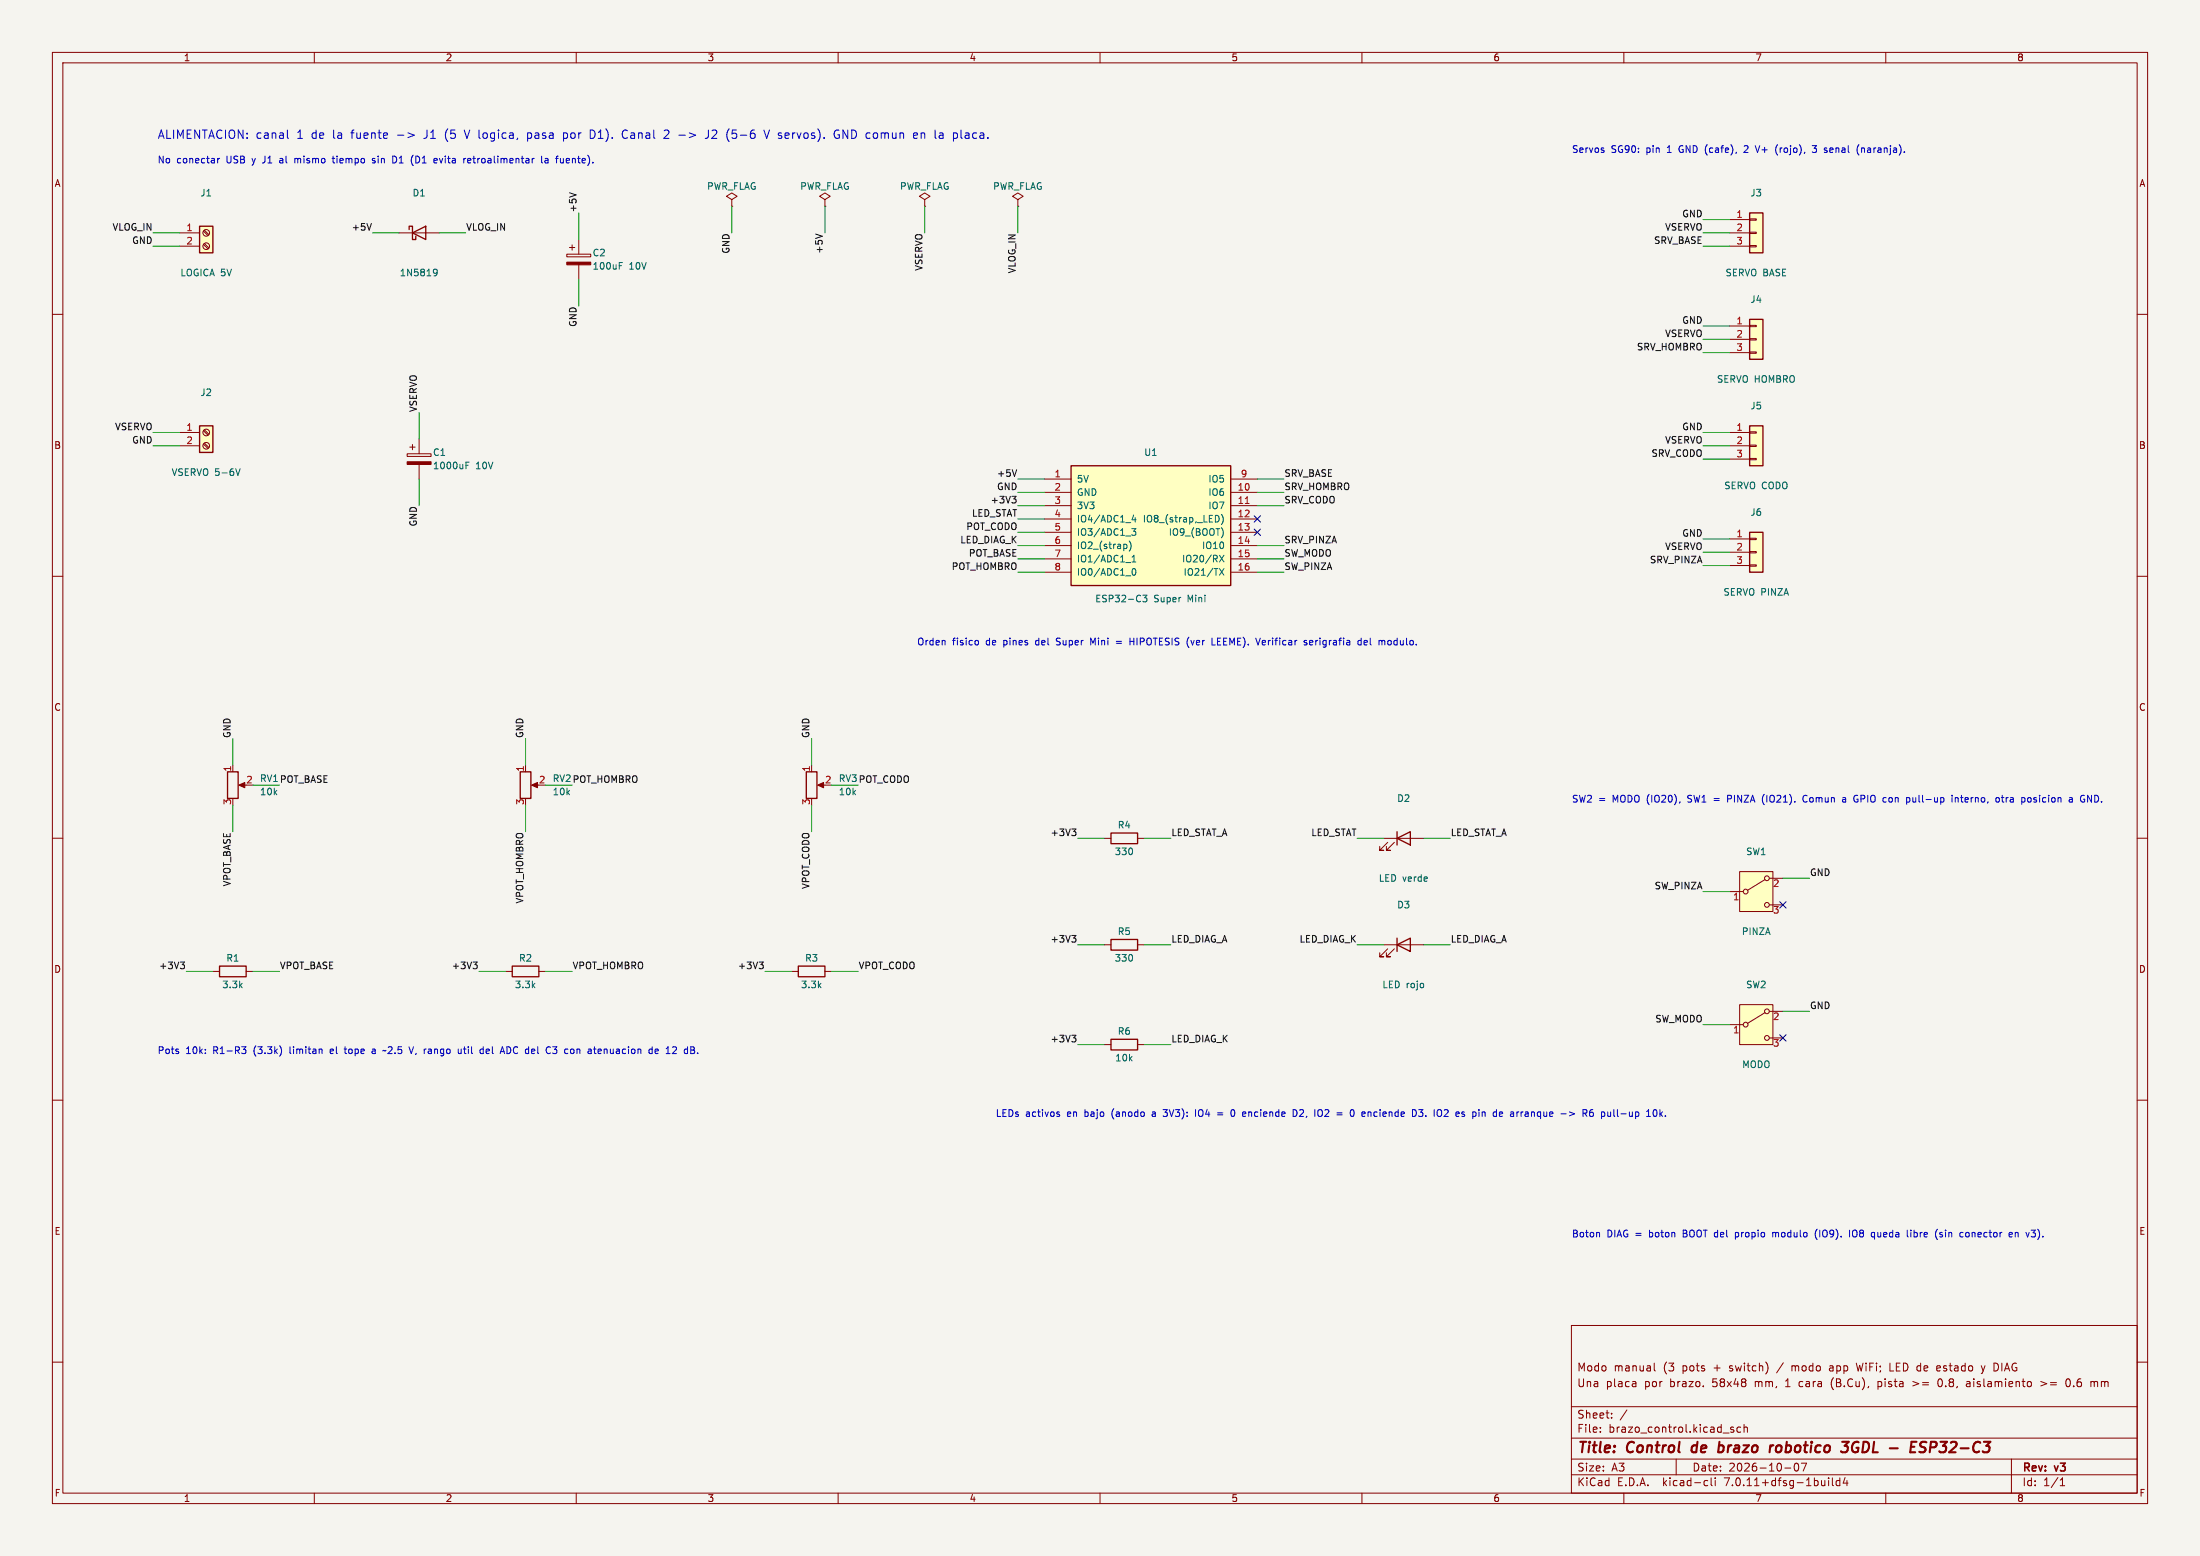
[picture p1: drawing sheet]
(kicad_sch (version 20230121) (generator eeschema)

 (paper "A3")

 (title_block
  (title "Control de brazo robotico 3GDL - ESP32-C3")
  (date "2026-10-07")
  (rev "v3")
  (comment 1 "Una placa por brazo. 58x48 mm, 1 cara (B.Cu), pista >= 0.8, aislamiento >= 0.6 mm")
  (comment 2 "Modo manual (3 pots + switch) / modo app WiFi; LED de estado y DIAG"))

 (lib_symbols
  (symbol "Device:R" (pin_numbers hide) (pin_names (offset 0)) (in_bom yes) (on_board yes)
   (property "Reference" "R" (at 2.032 0 90) (effects (font (size 1.27 1.27))))
   (property "Value" "R" (at 0 0 90) (effects (font (size 1.27 1.27))))
   (property "Footprint" "" (at -1.778 0 90) (effects (font (size 1.27 1.27)) hide))
   (property "Datasheet" "~" (at 0 0 0) (effects (font (size 1.27 1.27)) hide))
   (symbol "R_0_1"
    (rectangle (start -1.016 -2.54) (end 1.016 2.54) (stroke (width 0.254) (type default)) (fill (type none))))
   (symbol "R_1_1"
    (pin passive line (at 0 3.81 270) (length 1.27) (name "~" (effects (font (size 1.27 1.27)))) (number "1" (effects (font (size 1.27 1.27)))))
    (pin passive line (at 0 -3.81 90) (length 1.27) (name "~" (effects (font (size 1.27 1.27)))) (number "2" (effects (font (size 1.27 1.27)))))))
  (symbol "Device:LED" (pin_numbers hide) (pin_names (offset 1.016) hide) (in_bom yes) (on_board yes)
   (property "Reference" "D" (at 0 2.54 0) (effects (font (size 1.27 1.27))))
   (property "Value" "LED" (at 0 -2.54 0) (effects (font (size 1.27 1.27))))
   (property "Footprint" "" (at 0 0 0) (effects (font (size 1.27 1.27)) hide))
   (property "Datasheet" "~" (at 0 0 0) (effects (font (size 1.27 1.27)) hide))
   (symbol "LED_0_1"
    (polyline (pts (xy -1.27 -1.27) (xy -1.27 1.27)) (stroke (width 0.254) (type default)) (fill (type none)))
    (polyline (pts (xy -1.27 0) (xy 1.27 0)) (stroke (width 0) (type default)) (fill (type none)))
    (polyline (pts (xy 1.27 -1.27) (xy 1.27 1.27) (xy -1.27 0) (xy 1.27 -1.27)) (stroke (width 0.254) (type default)) (fill (type none)))
    (polyline (pts (xy -3.048 -0.762) (xy -4.572 -2.286) (xy -3.81 -2.286) (xy -4.572 -2.286) (xy -4.572 -1.524)) (stroke (width 0) (type default)) (fill (type none)))
    (polyline (pts (xy -1.778 -0.762) (xy -3.302 -2.286) (xy -2.54 -2.286) (xy -3.302 -2.286) (xy -3.302 -1.524)) (stroke (width 0) (type default)) (fill (type none))))
   (symbol "LED_1_1"
    (pin passive line (at -3.81 0 0) (length 2.54) (name "K" (effects (font (size 1.27 1.27)))) (number "1" (effects (font (size 1.27 1.27)))))
    (pin passive line (at 3.81 0 180) (length 2.54) (name "A" (effects (font (size 1.27 1.27)))) (number "2" (effects (font (size 1.27 1.27)))))))
  (symbol "Device:D_Schottky" (pin_numbers hide) (pin_names (offset 1.016) hide) (in_bom yes) (on_board yes)
   (property "Reference" "D" (at 0 2.54 0) (effects (font (size 1.27 1.27))))
   (property "Value" "D_Schottky" (at 0 -2.54 0) (effects (font (size 1.27 1.27))))
   (property "Footprint" "" (at 0 0 0) (effects (font (size 1.27 1.27)) hide))
   (property "Datasheet" "~" (at 0 0 0) (effects (font (size 1.27 1.27)) hide))
   (symbol "D_Schottky_0_1"
    (polyline (pts (xy 1.27 0) (xy -1.27 0)) (stroke (width 0) (type default)) (fill (type none)))
    (polyline (pts (xy 1.27 1.27) (xy 1.27 -1.27) (xy -1.27 0) (xy 1.27 1.27)) (stroke (width 0.254) (type default)) (fill (type none)))
    (polyline (pts (xy -1.905 0.635) (xy -1.905 1.27) (xy -1.27 1.27) (xy -1.27 -1.27) (xy -0.635 -1.27) (xy -0.635 -0.635)) (stroke (width 0.254) (type default)) (fill (type none))))
   (symbol "D_Schottky_1_1"
    (pin passive line (at -3.81 0 0) (length 2.54) (name "K" (effects (font (size 1.27 1.27)))) (number "1" (effects (font (size 1.27 1.27)))))
    (pin passive line (at 3.81 0 180) (length 2.54) (name "A" (effects (font (size 1.27 1.27)))) (number "2" (effects (font (size 1.27 1.27)))))))
  (symbol "Device:C_Polarized" (pin_numbers hide) (pin_names (offset 0.254)) (in_bom yes) (on_board yes)
   (property "Reference" "C" (at 0.635 2.54 0) (effects (font (size 1.27 1.27)) (justify left)))
   (property "Value" "C_Polarized" (at 0.635 -2.54 0) (effects (font (size 1.27 1.27)) (justify left)))
   (property "Footprint" "" (at 0.9652 -3.81 0) (effects (font (size 1.27 1.27)) hide))
   (property "Datasheet" "~" (at 0 0 0) (effects (font (size 1.27 1.27)) hide))
   (symbol "C_Polarized_0_1"
    (rectangle (start -2.286 0.508) (end 2.286 1.016) (stroke (width 0) (type default)) (fill (type none)))
    (polyline (pts (xy -1.778 2.286) (xy -0.762 2.286)) (stroke (width 0) (type default)) (fill (type none)))
    (polyline (pts (xy -1.27 2.794) (xy -1.27 1.778)) (stroke (width 0) (type default)) (fill (type none)))
    (rectangle (start 2.286 -0.508) (end -2.286 -1.016) (stroke (width 0) (type default)) (fill (type outline))))
   (symbol "C_Polarized_1_1"
    (pin passive line (at 0 3.81 270) (length 2.794) (name "~" (effects (font (size 1.27 1.27)))) (number "1" (effects (font (size 1.27 1.27)))))
    (pin passive line (at 0 -3.81 90) (length 2.794) (name "~" (effects (font (size 1.27 1.27)))) (number "2" (effects (font (size 1.27 1.27)))))))
  (symbol "Device:R_Potentiometer" (pin_names (offset 1.016) hide) (in_bom yes) (on_board yes)
   (property "Reference" "RV" (at -4.445 0 90) (effects (font (size 1.27 1.27))))
   (property "Value" "R_Potentiometer" (at -2.54 0 90) (effects (font (size 1.27 1.27))))
   (property "Footprint" "" (at 0 0 0) (effects (font (size 1.27 1.27)) hide))
   (property "Datasheet" "~" (at 0 0 0) (effects (font (size 1.27 1.27)) hide))
   (symbol "R_Potentiometer_0_1"
    (polyline (pts (xy 2.54 0) (xy 1.524 0)) (stroke (width 0) (type default)) (fill (type none)))
    (polyline (pts (xy 1.143 0) (xy 2.286 0.508) (xy 2.286 -0.508) (xy 1.143 0)) (stroke (width 0) (type default)) (fill (type outline)))
    (rectangle (start 1.016 2.54) (end -1.016 -2.54) (stroke (width 0.254) (type default)) (fill (type none))))
   (symbol "R_Potentiometer_1_1"
    (pin passive line (at 0 3.81 270) (length 1.27) (name "1" (effects (font (size 1.27 1.27)))) (number "1" (effects (font (size 1.27 1.27)))))
    (pin passive line (at 3.81 0 180) (length 1.27) (name "2" (effects (font (size 1.27 1.27)))) (number "2" (effects (font (size 1.27 1.27)))))
    (pin passive line (at 0 -3.81 90) (length 1.27) (name "3" (effects (font (size 1.27 1.27)))) (number "3" (effects (font (size 1.27 1.27)))))))
  (symbol "Connector:Screw_Terminal_01x02" (pin_names (offset 1.016) hide) (in_bom yes) (on_board yes)
   (property "Reference" "J" (at 0 2.54 0) (effects (font (size 1.27 1.27))))
   (property "Value" "Screw_Terminal_01x02" (at 0 -5.08 0) (effects (font (size 1.27 1.27))))
   (property "Footprint" "" (at 0 0 0) (effects (font (size 1.27 1.27)) hide))
   (property "Datasheet" "~" (at 0 0 0) (effects (font (size 1.27 1.27)) hide))
   (symbol "Screw_Terminal_01x02_1_1"
    (rectangle (start -1.27 1.27) (end 1.27 -3.81) (stroke (width 0.254) (type default)) (fill (type background)))
    (circle (center 0 -2.54) (radius 0.635) (stroke (width 0.1524) (type default)) (fill (type none)))
    (polyline (pts (xy -0.5334 -2.2098) (xy 0.3302 -3.048)) (stroke (width 0.1524) (type default)) (fill (type none)))
    (polyline (pts (xy -0.5334 0.3302) (xy 0.3302 -0.508)) (stroke (width 0.1524) (type default)) (fill (type none)))
    (polyline (pts (xy -0.3556 -2.032) (xy 0.508 -2.8702)) (stroke (width 0.1524) (type default)) (fill (type none)))
    (polyline (pts (xy -0.3556 0.508) (xy 0.508 -0.3302)) (stroke (width 0.1524) (type default)) (fill (type none)))
    (circle (center 0 0) (radius 0.635) (stroke (width 0.1524) (type default)) (fill (type none)))
    (pin passive line (at -5.08 0 0) (length 3.81) (name "Pin_1" (effects (font (size 1.27 1.27)))) (number "1" (effects (font (size 1.27 1.27)))))
    (pin passive line (at -5.08 -2.54 0) (length 3.81) (name "Pin_2" (effects (font (size 1.27 1.27)))) (number "2" (effects (font (size 1.27 1.27)))))))
  (symbol "Connector_Generic:Conn_01x03" (pin_names (offset 1.016) hide) (in_bom yes) (on_board yes)
   (property "Reference" "J" (at 0 5.08 0) (effects (font (size 1.27 1.27))))
   (property "Value" "Conn_01x03" (at 0 -5.08 0) (effects (font (size 1.27 1.27))))
   (property "Footprint" "" (at 0 0 0) (effects (font (size 1.27 1.27)) hide))
   (property "Datasheet" "~" (at 0 0 0) (effects (font (size 1.27 1.27)) hide))
   (symbol "Conn_01x03_1_1"
    (rectangle (start -1.27 -2.413) (end 0 -2.667) (stroke (width 0.1524) (type default)) (fill (type none)))
    (rectangle (start -1.27 0.127) (end 0 -0.127) (stroke (width 0.1524) (type default)) (fill (type none)))
    (rectangle (start -1.27 2.667) (end 0 2.413) (stroke (width 0.1524) (type default)) (fill (type none)))
    (rectangle (start -1.27 3.81) (end 1.27 -3.81) (stroke (width 0.254) (type default)) (fill (type background)))
    (pin passive line (at -5.08 2.54 0) (length 3.81) (name "Pin_1" (effects (font (size 1.27 1.27)))) (number "1" (effects (font (size 1.27 1.27)))))
    (pin passive line (at -5.08 0 0) (length 3.81) (name "Pin_2" (effects (font (size 1.27 1.27)))) (number "2" (effects (font (size 1.27 1.27)))))
    (pin passive line (at -5.08 -2.54 0) (length 3.81) (name "Pin_3" (effects (font (size 1.27 1.27)))) (number "3" (effects (font (size 1.27 1.27)))))))
  (symbol "Switch:SW_Push" (pin_numbers hide) (pin_names (offset 1.016) hide) (in_bom yes) (on_board yes)
   (property "Reference" "SW" (at 1.27 2.54 0) (effects (font (size 1.27 1.27)) (justify left)))
   (property "Value" "SW_Push" (at 0 -1.524 0) (effects (font (size 1.27 1.27))))
   (property "Footprint" "" (at 0 5.08 0) (effects (font (size 1.27 1.27)) hide))
   (property "Datasheet" "~" (at 0 5.08 0) (effects (font (size 1.27 1.27)) hide))
   (symbol "SW_Push_0_1"
    (circle (center -2.032 0) (radius 0.508) (stroke (width 0) (type default)) (fill (type none)))
    (polyline (pts (xy 0 1.27) (xy 0 3.048)) (stroke (width 0) (type default)) (fill (type none)))
    (polyline (pts (xy 2.54 1.27) (xy -2.54 1.27)) (stroke (width 0) (type default)) (fill (type none)))
    (circle (center 2.032 0) (radius 0.508) (stroke (width 0) (type default)) (fill (type none)))
    (pin passive line (at -5.08 0 0) (length 2.54) (name "1" (effects (font (size 1.27 1.27)))) (number "1" (effects (font (size 1.27 1.27)))))
    (pin passive line (at 5.08 0 180) (length 2.54) (name "2" (effects (font (size 1.27 1.27)))) (number "2" (effects (font (size 1.27 1.27)))))))
  (symbol "power:PWR_FLAG" (power) (pin_numbers hide) (pin_names (offset 0) hide) (in_bom yes) (on_board yes)
   (property "Reference" "#FLG" (at 0 1.905 0) (effects (font (size 1.27 1.27)) hide))
   (property "Value" "PWR_FLAG" (at 0 3.81 0) (effects (font (size 1.27 1.27))))
   (property "Footprint" "" (at 0 0 0) (effects (font (size 1.27 1.27)) hide))
   (property "Datasheet" "~" (at 0 0 0) (effects (font (size 1.27 1.27)) hide))
   (symbol "PWR_FLAG_0_0"
    (pin power_out line (at 0 0 90) (length 0) (name "pwr" (effects (font (size 1.27 1.27)))) (number "1" (effects (font (size 1.27 1.27))))))
   (symbol "PWR_FLAG_0_1"
    (polyline (pts (xy 0 0) (xy 0 1.27) (xy -1.016 1.905) (xy 0 2.54) (xy 1.016 1.905) (xy 0 1.27)) (stroke (width 0) (type default)) (fill (type none)))))
  (symbol "brazos:ESP32C3_SuperMini" (pin_names (offset 1.016)) (in_bom yes) (on_board yes)
   (property "Reference" "U" (at 0 13.97 0) (effects (font (size 1.27 1.27))))
   (property "Value" "ESP32-C3 Super Mini" (at 0 -13.97 0) (effects (font (size 1.27 1.27))))
   (property "Footprint" "brazos:ESP32C3_SuperMini_Socket" (at 0 -16.51 0) (effects (font (size 1.27 1.27)) hide))
   (property "Datasheet" "~" (at 0 0 0) (effects (font (size 1.27 1.27)) hide))
   (symbol "ESP32C3_SuperMini_0_1"
    (rectangle (start -15.24 11.43) (end 15.24 -11.43) (stroke (width 0.254) (type default)) (fill (type background))))
   (symbol "ESP32C3_SuperMini_1_1"
    (pin power_in line (at -20.32 8.89 0) (length 5.08) (name "5V" (effects (font (size 1.27 1.27)))) (number "1" (effects (font (size 1.27 1.27)))))
    (pin power_in line (at -20.32 6.35 0) (length 5.08) (name "GND" (effects (font (size 1.27 1.27)))) (number "2" (effects (font (size 1.27 1.27)))))
    (pin power_out line (at -20.32 3.81 0) (length 5.08) (name "3V3" (effects (font (size 1.27 1.27)))) (number "3" (effects (font (size 1.27 1.27)))))
    (pin bidirectional line (at -20.32 1.27 0) (length 5.08) (name "IO4/ADC1_4" (effects (font (size 1.27 1.27)))) (number "4" (effects (font (size 1.27 1.27)))))
    (pin bidirectional line (at -20.32 -1.27 0) (length 5.08) (name "IO3/ADC1_3" (effects (font (size 1.27 1.27)))) (number "5" (effects (font (size 1.27 1.27)))))
    (pin bidirectional line (at -20.32 -3.81 0) (length 5.08) (name "IO2 (strap)" (effects (font (size 1.27 1.27)))) (number "6" (effects (font (size 1.27 1.27)))))
    (pin bidirectional line (at -20.32 -6.35 0) (length 5.08) (name "IO1/ADC1_1" (effects (font (size 1.27 1.27)))) (number "7" (effects (font (size 1.27 1.27)))))
    (pin bidirectional line (at -20.32 -8.89 0) (length 5.08) (name "IO0/ADC1_0" (effects (font (size 1.27 1.27)))) (number "8" (effects (font (size 1.27 1.27)))))
    (pin bidirectional line (at 20.32 8.89 180) (length 5.08) (name "IO5" (effects (font (size 1.27 1.27)))) (number "9" (effects (font (size 1.27 1.27)))))
    (pin bidirectional line (at 20.32 6.35 180) (length 5.08) (name "IO6" (effects (font (size 1.27 1.27)))) (number "10" (effects (font (size 1.27 1.27)))))
    (pin bidirectional line (at 20.32 3.81 180) (length 5.08) (name "IO7" (effects (font (size 1.27 1.27)))) (number "11" (effects (font (size 1.27 1.27)))))
    (pin bidirectional line (at 20.32 1.27 180) (length 5.08) (name "IO8 (strap, LED)" (effects (font (size 1.27 1.27)))) (number "12" (effects (font (size 1.27 1.27)))))
    (pin bidirectional line (at 20.32 -1.27 180) (length 5.08) (name "IO9 (BOOT)" (effects (font (size 1.27 1.27)))) (number "13" (effects (font (size 1.27 1.27)))))
    (pin bidirectional line (at 20.32 -3.81 180) (length 5.08) (name "IO10" (effects (font (size 1.27 1.27)))) (number "14" (effects (font (size 1.27 1.27)))))
    (pin bidirectional line (at 20.32 -6.35 180) (length 5.08) (name "IO20/RX" (effects (font (size 1.27 1.27)))) (number "15" (effects (font (size 1.27 1.27)))))
    (pin bidirectional line (at 20.32 -8.89 180) (length 5.08) (name "IO21/TX" (effects (font (size 1.27 1.27)))) (number "16" (effects (font (size 1.27 1.27)))))))
  (symbol "brazos:SW_SPDT_C1" (pin_names (offset 0) hide) (in_bom yes) (on_board yes)
   (property "Reference" "SW" (at 0 5.08 0) (effects (font (size 1.27 1.27))))
   (property "Value" "SW_SPDT" (at 0 -5.08 0) (effects (font (size 1.27 1.27))))
   (property "Footprint" "Button_Switch_THT:SW_Slide-03_Wuerth-WS-SLTV_10x2.5x6.4_P2.54mm" (at 0 0 0) (effects (font (size 1.27 1.27)) hide))
   (property "Datasheet" "~" (at 0 -7.62 0) (effects (font (size 1.27 1.27)) hide))
   (symbol "SW_SPDT_C1_0_1"
    (circle (center -2.032 0) (radius 0.4572) (stroke (width 0) (type default)) (fill (type none)))
    (polyline (pts (xy -1.651 0.254) (xy 1.651 2.286)) (stroke (width 0) (type default)) (fill (type none)))
    (circle (center 2.032 -2.54) (radius 0.4572) (stroke (width 0) (type default)) (fill (type none)))
    (circle (center 2.032 2.54) (radius 0.4572) (stroke (width 0) (type default)) (fill (type none))))
   (symbol "SW_SPDT_C1_1_1"
    (rectangle (start -3.175 3.81) (end 3.175 -3.81) (stroke (width 0) (type default)) (fill (type background)))
    (pin passive line (at 5.08 2.54 180) (length 2.54) (name "A" (effects (font (size 1.27 1.27)))) (number "2" (effects (font (size 1.27 1.27)))))
    (pin passive line (at -5.08 0 0) (length 2.54) (name "B" (effects (font (size 1.27 1.27)))) (number "1" (effects (font (size 1.27 1.27)))))
    (pin passive line (at 5.08 -2.54 180) (length 2.54) (name "C" (effects (font (size 1.27 1.27)))) (number "3" (effects (font (size 1.27 1.27))))))))

 (wire (pts (xy 199.39 91.44) (xy 194.31 91.44)) (stroke (width 0) (type default)))
 (label "+5V" (at 194.31 91.44 180) (fields_autoplaced) (effects (font (size 1.27 1.27)) (justify right bottom)))
 (wire (pts (xy 199.39 93.98) (xy 194.31 93.98)) (stroke (width 0) (type default)))
 (label "GND" (at 194.31 93.98 180) (fields_autoplaced) (effects (font (size 1.27 1.27)) (justify right bottom)))
 (wire (pts (xy 199.39 96.52) (xy 194.31 96.52)) (stroke (width 0) (type default)))
 (label "+3V3" (at 194.31 96.52 180) (fields_autoplaced) (effects (font (size 1.27 1.27)) (justify right bottom)))
 (wire (pts (xy 199.39 99.06) (xy 194.31 99.06)) (stroke (width 0) (type default)))
 (label "LED_STAT" (at 194.31 99.06 180) (fields_autoplaced) (effects (font (size 1.27 1.27)) (justify right bottom)))
 (wire (pts (xy 199.39 101.6) (xy 194.31 101.6)) (stroke (width 0) (type default)))
 (label "POT_CODO" (at 194.31 101.6 180) (fields_autoplaced) (effects (font (size 1.27 1.27)) (justify right bottom)))
 (wire (pts (xy 199.39 104.14) (xy 194.31 104.14)) (stroke (width 0) (type default)))
 (label "LED_DIAG_K" (at 194.31 104.14 180) (fields_autoplaced) (effects (font (size 1.27 1.27)) (justify right bottom)))
 (wire (pts (xy 199.39 106.68) (xy 194.31 106.68)) (stroke (width 0) (type default)))
 (label "POT_BASE" (at 194.31 106.68 180) (fields_autoplaced) (effects (font (size 1.27 1.27)) (justify right bottom)))
 (wire (pts (xy 199.39 109.22) (xy 194.31 109.22)) (stroke (width 0) (type default)))
 (label "POT_HOMBRO" (at 194.31 109.22 180) (fields_autoplaced) (effects (font (size 1.27 1.27)) (justify right bottom)))
 (wire (pts (xy 240.03 91.44) (xy 245.11 91.44)) (stroke (width 0) (type default)))
 (label "SRV_BASE" (at 245.11 91.44 0) (fields_autoplaced) (effects (font (size 1.27 1.27)) (justify left bottom)))
 (wire (pts (xy 240.03 93.98) (xy 245.11 93.98)) (stroke (width 0) (type default)))
 (label "SRV_HOMBRO" (at 245.11 93.98 0) (fields_autoplaced) (effects (font (size 1.27 1.27)) (justify left bottom)))
 (wire (pts (xy 240.03 96.52) (xy 245.11 96.52)) (stroke (width 0) (type default)))
 (label "SRV_CODO" (at 245.11 96.52 0) (fields_autoplaced) (effects (font (size 1.27 1.27)) (justify left bottom)))
 (no_connect (at 240.03 99.06))
 (no_connect (at 240.03 101.6))
 (wire (pts (xy 240.03 104.14) (xy 245.11 104.14)) (stroke (width 0) (type default)))
 (label "SRV_PINZA" (at 245.11 104.14 0) (fields_autoplaced) (effects (font (size 1.27 1.27)) (justify left bottom)))
 (wire (pts (xy 240.03 106.68) (xy 245.11 106.68)) (stroke (width 0) (type default)))
 (label "SW_MODO" (at 245.11 106.68 0) (fields_autoplaced) (effects (font (size 1.27 1.27)) (justify left bottom)))
 (wire (pts (xy 240.03 109.22) (xy 245.11 109.22)) (stroke (width 0) (type default)))
 (label "SW_PINZA" (at 245.11 109.22 0) (fields_autoplaced) (effects (font (size 1.27 1.27)) (justify left bottom)))
 (symbol (lib_id "brazos:ESP32C3_SuperMini") (at 219.71 100.33 0) (unit 1) (in_bom yes) (on_board yes) (dnp no)
  (property "Reference" "U1" (at 219.71 86.36 0) (effects (font (size 1.27 1.27))))
  (property "Value" "ESP32-C3 Super Mini" (at 219.71 114.3 0) (effects (font (size 1.27 1.27))))
  (property "Footprint" "brazos:ESP32C3_SuperMini_Socket" (at 219.71 100.33 0) (effects (font (size 1.27 1.27)) hide))
  (property "Datasheet" "~" (at 219.71 100.33 0) (effects (font (size 1.27 1.27)) hide))
  (property "Funcion" "Modulo en zocalo 2x(1x08) hembra" (at 219.71 100.33 0) (effects (font (size 1.27 1.27)) hide)) (pin "1") (pin "10") (pin "11") (pin "12") (pin "13") (pin "14") (pin "15") (pin "16") (pin "2") (pin "3") (pin "4") (pin "5") (pin "6") (pin "7") (pin "8") (pin "9"))
 (wire (pts (xy 34.29 44.45) (xy 29.21 44.45)) (stroke (width 0) (type default)))
 (label "VLOG_IN" (at 29.21 44.45 180) (fields_autoplaced) (effects (font (size 1.27 1.27)) (justify right bottom)))
 (wire (pts (xy 34.29 46.99) (xy 29.21 46.99)) (stroke (width 0) (type default)))
 (label "GND" (at 29.21 46.99 180) (fields_autoplaced) (effects (font (size 1.27 1.27)) (justify right bottom)))
 (symbol (lib_id "Connector:Screw_Terminal_01x02") (at 39.37 44.45 0) (unit 1) (in_bom yes) (on_board yes) (dnp no)
  (property "Reference" "J1" (at 39.37 36.83 0) (effects (font (size 1.27 1.27))))
  (property "Value" "LOGICA 5V" (at 39.37 52.07 0) (effects (font (size 1.27 1.27))))
  (property "Footprint" "TerminalBlock:TerminalBlock_bornier-2_P5.08mm" (at 39.37 44.45 0) (effects (font (size 1.27 1.27)) hide))
  (property "Datasheet" "~" (at 39.37 44.45 0) (effects (font (size 1.27 1.27)) hide))
  (property "Funcion" "Bornera canal 1 fuente: logica" (at 39.37 44.45 0) (effects (font (size 1.27 1.27)) hide)) (pin "1") (pin "2"))
 (wire (pts (xy 34.29 82.55) (xy 29.21 82.55)) (stroke (width 0) (type default)))
 (label "VSERVO" (at 29.21 82.55 180) (fields_autoplaced) (effects (font (size 1.27 1.27)) (justify right bottom)))
 (wire (pts (xy 34.29 85.09) (xy 29.21 85.09)) (stroke (width 0) (type default)))
 (label "GND" (at 29.21 85.09 180) (fields_autoplaced) (effects (font (size 1.27 1.27)) (justify right bottom)))
 (symbol (lib_id "Connector:Screw_Terminal_01x02") (at 39.37 82.55 0) (unit 1) (in_bom yes) (on_board yes) (dnp no)
  (property "Reference" "J2" (at 39.37 74.93 0) (effects (font (size 1.27 1.27))))
  (property "Value" "VSERVO 5-6V" (at 39.37 90.17 0) (effects (font (size 1.27 1.27))))
  (property "Footprint" "TerminalBlock:TerminalBlock_bornier-2_P5.08mm" (at 39.37 82.55 0) (effects (font (size 1.27 1.27)) hide))
  (property "Datasheet" "~" (at 39.37 82.55 0) (effects (font (size 1.27 1.27)) hide))
  (property "Funcion" "Bornera canal 2 fuente: servos" (at 39.37 82.55 0) (effects (font (size 1.27 1.27)) hide)) (pin "1") (pin "2"))
 (wire (pts (xy 76.2 44.45) (xy 71.12 44.45)) (stroke (width 0) (type default)))
 (label "+5V" (at 71.12 44.45 180) (fields_autoplaced) (effects (font (size 1.27 1.27)) (justify right bottom)))
 (wire (pts (xy 83.82 44.45) (xy 88.9 44.45)) (stroke (width 0) (type default)))
 (label "VLOG_IN" (at 88.9 44.45 0) (fields_autoplaced) (effects (font (size 1.27 1.27)) (justify left bottom)))
 (symbol (lib_id "Device:D_Schottky") (at 80.01 44.45 0) (unit 1) (in_bom yes) (on_board yes) (dnp no)
  (property "Reference" "D1" (at 80.01 36.83 0) (effects (font (size 1.27 1.27))))
  (property "Value" "1N5819" (at 80.01 52.07 0) (effects (font (size 1.27 1.27))))
  (property "Footprint" "Diode_THT:D_DO-41_SOD81_P7.62mm_Horizontal" (at 80.01 44.45 0) (effects (font (size 1.27 1.27)) hide))
  (property "Datasheet" "~" (at 80.01 44.45 0) (effects (font (size 1.27 1.27)) hide))
  (property "Funcion" "Schottky: polaridad inversa y retroalimentacion USB" (at 80.01 44.45 0) (effects (font (size 1.27 1.27)) hide)) (pin "1") (pin "2"))
 (wire (pts (xy 80.01 83.82) (xy 80.01 78.74)) (stroke (width 0) (type default)))
 (label "VSERVO" (at 80.01 78.74 90) (fields_autoplaced) (effects (font (size 1.27 1.27)) (justify left bottom)))
 (wire (pts (xy 80.01 91.44) (xy 80.01 96.52)) (stroke (width 0) (type default)))
 (label "GND" (at 80.01 96.52 270) (fields_autoplaced) (effects (font (size 1.27 1.27)) (justify right bottom)))
 (symbol (lib_id "Device:C_Polarized") (at 80.01 87.63 0) (unit 1) (in_bom yes) (on_board yes) (dnp no)
  (property "Reference" "C1" (at 82.55 86.36 0) (effects (font (size 1.27 1.27)) (justify left)))
  (property "Value" "1000uF 10V" (at 82.55 88.9 0) (effects (font (size 1.27 1.27)) (justify left)))
  (property "Footprint" "Capacitor_THT:CP_Radial_D8.0mm_P3.50mm" (at 80.01 87.63 0) (effects (font (size 1.27 1.27)) hide))
  (property "Datasheet" "~" (at 80.01 87.63 0) (effects (font (size 1.27 1.27)) hide))
  (property "Funcion" "Bulk servos" (at 80.01 87.63 0) (effects (font (size 1.27 1.27)) hide)) (pin "1") (pin "2"))
 (wire (pts (xy 110.49 45.72) (xy 110.49 40.64)) (stroke (width 0) (type default)))
 (label "+5V" (at 110.49 40.64 90) (fields_autoplaced) (effects (font (size 1.27 1.27)) (justify left bottom)))
 (wire (pts (xy 110.49 53.34) (xy 110.49 58.42)) (stroke (width 0) (type default)))
 (label "GND" (at 110.49 58.42 270) (fields_autoplaced) (effects (font (size 1.27 1.27)) (justify right bottom)))
 (symbol (lib_id "Device:C_Polarized") (at 110.49 49.53 0) (unit 1) (in_bom yes) (on_board yes) (dnp no)
  (property "Reference" "C2" (at 113.03 48.26 0) (effects (font (size 1.27 1.27)) (justify left)))
  (property "Value" "100uF 10V" (at 113.03 50.8 0) (effects (font (size 1.27 1.27)) (justify left)))
  (property "Footprint" "Capacitor_THT:CP_Radial_D5.0mm_P2.50mm" (at 110.49 49.53 0) (effects (font (size 1.27 1.27)) hide))
  (property "Datasheet" "~" (at 110.49 49.53 0) (effects (font (size 1.27 1.27)) hide))
  (property "Funcion" "Bulk ESP32 (picos WiFi)" (at 110.49 49.53 0) (effects (font (size 1.27 1.27)) hide)) (pin "1") (pin "2"))
 (wire (pts (xy 330.2 41.91) (xy 325.12 41.91)) (stroke (width 0) (type default)))
 (label "GND" (at 325.12 41.91 180) (fields_autoplaced) (effects (font (size 1.27 1.27)) (justify right bottom)))
 (wire (pts (xy 330.2 44.45) (xy 325.12 44.45)) (stroke (width 0) (type default)))
 (label "VSERVO" (at 325.12 44.45 180) (fields_autoplaced) (effects (font (size 1.27 1.27)) (justify right bottom)))
 (wire (pts (xy 330.2 46.99) (xy 325.12 46.99)) (stroke (width 0) (type default)))
 (label "SRV_BASE" (at 325.12 46.99 180) (fields_autoplaced) (effects (font (size 1.27 1.27)) (justify right bottom)))
 (symbol (lib_id "Connector_Generic:Conn_01x03") (at 335.28 44.45 0) (unit 1) (in_bom yes) (on_board yes) (dnp no)
  (property "Reference" "J3" (at 335.28 36.83 0) (effects (font (size 1.27 1.27))))
  (property "Value" "SERVO BASE" (at 335.28 52.07 0) (effects (font (size 1.27 1.27))))
  (property "Footprint" "brazos:PinHeader_1x03_P2.54mm_Servo" (at 335.28 44.45 0) (effects (font (size 1.27 1.27)) hide))
  (property "Datasheet" "~" (at 335.28 44.45 0) (effects (font (size 1.27 1.27)) hide))
  (property "Funcion" "GND V+ SIG" (at 335.28 44.45 0) (effects (font (size 1.27 1.27)) hide)) (pin "1") (pin "2") (pin "3"))
 (wire (pts (xy 330.2 62.23) (xy 325.12 62.23)) (stroke (width 0) (type default)))
 (label "GND" (at 325.12 62.23 180) (fields_autoplaced) (effects (font (size 1.27 1.27)) (justify right bottom)))
 (wire (pts (xy 330.2 64.77) (xy 325.12 64.77)) (stroke (width 0) (type default)))
 (label "VSERVO" (at 325.12 64.77 180) (fields_autoplaced) (effects (font (size 1.27 1.27)) (justify right bottom)))
 (wire (pts (xy 330.2 67.31) (xy 325.12 67.31)) (stroke (width 0) (type default)))
 (label "SRV_HOMBRO" (at 325.12 67.31 180) (fields_autoplaced) (effects (font (size 1.27 1.27)) (justify right bottom)))
 (symbol (lib_id "Connector_Generic:Conn_01x03") (at 335.28 64.77 0) (unit 1) (in_bom yes) (on_board yes) (dnp no)
  (property "Reference" "J4" (at 335.28 57.15 0) (effects (font (size 1.27 1.27))))
  (property "Value" "SERVO HOMBRO" (at 335.28 72.39 0) (effects (font (size 1.27 1.27))))
  (property "Footprint" "brazos:PinHeader_1x03_P2.54mm_Servo" (at 335.28 64.77 0) (effects (font (size 1.27 1.27)) hide))
  (property "Datasheet" "~" (at 335.28 64.77 0) (effects (font (size 1.27 1.27)) hide))
  (property "Funcion" "GND V+ SIG" (at 335.28 64.77 0) (effects (font (size 1.27 1.27)) hide)) (pin "1") (pin "2") (pin "3"))
 (wire (pts (xy 330.2 82.55) (xy 325.12 82.55)) (stroke (width 0) (type default)))
 (label "GND" (at 325.12 82.55 180) (fields_autoplaced) (effects (font (size 1.27 1.27)) (justify right bottom)))
 (wire (pts (xy 330.2 85.09) (xy 325.12 85.09)) (stroke (width 0) (type default)))
 (label "VSERVO" (at 325.12 85.09 180) (fields_autoplaced) (effects (font (size 1.27 1.27)) (justify right bottom)))
 (wire (pts (xy 330.2 87.63) (xy 325.12 87.63)) (stroke (width 0) (type default)))
 (label "SRV_CODO" (at 325.12 87.63 180) (fields_autoplaced) (effects (font (size 1.27 1.27)) (justify right bottom)))
 (symbol (lib_id "Connector_Generic:Conn_01x03") (at 335.28 85.09 0) (unit 1) (in_bom yes) (on_board yes) (dnp no)
  (property "Reference" "J5" (at 335.28 77.47 0) (effects (font (size 1.27 1.27))))
  (property "Value" "SERVO CODO" (at 335.28 92.71 0) (effects (font (size 1.27 1.27))))
  (property "Footprint" "brazos:PinHeader_1x03_P2.54mm_Servo" (at 335.28 85.09 0) (effects (font (size 1.27 1.27)) hide))
  (property "Datasheet" "~" (at 335.28 85.09 0) (effects (font (size 1.27 1.27)) hide))
  (property "Funcion" "GND V+ SIG" (at 335.28 85.09 0) (effects (font (size 1.27 1.27)) hide)) (pin "1") (pin "2") (pin "3"))
 (wire (pts (xy 330.2 102.87) (xy 325.12 102.87)) (stroke (width 0) (type default)))
 (label "GND" (at 325.12 102.87 180) (fields_autoplaced) (effects (font (size 1.27 1.27)) (justify right bottom)))
 (wire (pts (xy 330.2 105.41) (xy 325.12 105.41)) (stroke (width 0) (type default)))
 (label "VSERVO" (at 325.12 105.41 180) (fields_autoplaced) (effects (font (size 1.27 1.27)) (justify right bottom)))
 (wire (pts (xy 330.2 107.95) (xy 325.12 107.95)) (stroke (width 0) (type default)))
 (label "SRV_PINZA" (at 325.12 107.95 180) (fields_autoplaced) (effects (font (size 1.27 1.27)) (justify right bottom)))
 (symbol (lib_id "Connector_Generic:Conn_01x03") (at 335.28 105.41 0) (unit 1) (in_bom yes) (on_board yes) (dnp no)
  (property "Reference" "J6" (at 335.28 97.79 0) (effects (font (size 1.27 1.27))))
  (property "Value" "SERVO PINZA" (at 335.28 113.03 0) (effects (font (size 1.27 1.27))))
  (property "Footprint" "brazos:PinHeader_1x03_P2.54mm_Servo" (at 335.28 105.41 0) (effects (font (size 1.27 1.27)) hide))
  (property "Datasheet" "~" (at 335.28 105.41 0) (effects (font (size 1.27 1.27)) hide))
  (property "Funcion" "GND V+ SIG" (at 335.28 105.41 0) (effects (font (size 1.27 1.27)) hide)) (pin "1") (pin "2") (pin "3"))
 (wire (pts (xy 44.45 146.05) (xy 44.45 140.97)) (stroke (width 0) (type default)))
 (label "GND" (at 44.45 140.97 90) (fields_autoplaced) (effects (font (size 1.27 1.27)) (justify left bottom)))
 (wire (pts (xy 48.26 149.86) (xy 53.34 149.86)) (stroke (width 0) (type default)))
 (label "POT_BASE" (at 53.34 149.86 0) (fields_autoplaced) (effects (font (size 1.27 1.27)) (justify left bottom)))
 (wire (pts (xy 44.45 153.67) (xy 44.45 158.75)) (stroke (width 0) (type default)))
 (label "VPOT_BASE" (at 44.45 158.75 270) (fields_autoplaced) (effects (font (size 1.27 1.27)) (justify right bottom)))
 (symbol (lib_id "Device:R_Potentiometer") (at 44.45 149.86 0) (unit 1) (in_bom yes) (on_board yes) (dnp no)
  (property "Reference" "RV1" (at 49.53 148.59 0) (effects (font (size 1.27 1.27)) (justify left)))
  (property "Value" "10k" (at 49.53 151.13 0) (effects (font (size 1.27 1.27)) (justify left)))
  (property "Footprint" "Potentiometer_THT:Potentiometer_Alps_RK09K_Single_Vertical" (at 44.45 149.86 0) (effects (font (size 1.27 1.27)) hide))
  (property "Datasheet" "~" (at 44.45 149.86 0) (effects (font (size 1.27 1.27)) hide))
  (property "Funcion" "Pot base" (at 44.45 149.86 0) (effects (font (size 1.27 1.27)) hide)) (pin "1") (pin "2") (pin "3"))
 (wire (pts (xy 100.33 146.05) (xy 100.33 140.97)) (stroke (width 0) (type default)))
 (label "GND" (at 100.33 140.97 90) (fields_autoplaced) (effects (font (size 1.27 1.27)) (justify left bottom)))
 (wire (pts (xy 104.14 149.86) (xy 109.22 149.86)) (stroke (width 0) (type default)))
 (label "POT_HOMBRO" (at 109.22 149.86 0) (fields_autoplaced) (effects (font (size 1.27 1.27)) (justify left bottom)))
 (wire (pts (xy 100.33 153.67) (xy 100.33 158.75)) (stroke (width 0) (type default)))
 (label "VPOT_HOMBRO" (at 100.33 158.75 270) (fields_autoplaced) (effects (font (size 1.27 1.27)) (justify right bottom)))
 (symbol (lib_id "Device:R_Potentiometer") (at 100.33 149.86 0) (unit 1) (in_bom yes) (on_board yes) (dnp no)
  (property "Reference" "RV2" (at 105.41 148.59 0) (effects (font (size 1.27 1.27)) (justify left)))
  (property "Value" "10k" (at 105.41 151.13 0) (effects (font (size 1.27 1.27)) (justify left)))
  (property "Footprint" "Potentiometer_THT:Potentiometer_Alps_RK09K_Single_Vertical" (at 100.33 149.86 0) (effects (font (size 1.27 1.27)) hide))
  (property "Datasheet" "~" (at 100.33 149.86 0) (effects (font (size 1.27 1.27)) hide))
  (property "Funcion" "Pot hombro" (at 100.33 149.86 0) (effects (font (size 1.27 1.27)) hide)) (pin "1") (pin "2") (pin "3"))
 (wire (pts (xy 154.94 146.05) (xy 154.94 140.97)) (stroke (width 0) (type default)))
 (label "GND" (at 154.94 140.97 90) (fields_autoplaced) (effects (font (size 1.27 1.27)) (justify left bottom)))
 (wire (pts (xy 158.75 149.86) (xy 163.83 149.86)) (stroke (width 0) (type default)))
 (label "POT_CODO" (at 163.83 149.86 0) (fields_autoplaced) (effects (font (size 1.27 1.27)) (justify left bottom)))
 (wire (pts (xy 154.94 153.67) (xy 154.94 158.75)) (stroke (width 0) (type default)))
 (label "VPOT_CODO" (at 154.94 158.75 270) (fields_autoplaced) (effects (font (size 1.27 1.27)) (justify right bottom)))
 (symbol (lib_id "Device:R_Potentiometer") (at 154.94 149.86 0) (unit 1) (in_bom yes) (on_board yes) (dnp no)
  (property "Reference" "RV3" (at 160.02 148.59 0) (effects (font (size 1.27 1.27)) (justify left)))
  (property "Value" "10k" (at 160.02 151.13 0) (effects (font (size 1.27 1.27)) (justify left)))
  (property "Footprint" "Potentiometer_THT:Potentiometer_Alps_RK09K_Single_Vertical" (at 154.94 149.86 0) (effects (font (size 1.27 1.27)) hide))
  (property "Datasheet" "~" (at 154.94 149.86 0) (effects (font (size 1.27 1.27)) hide))
  (property "Funcion" "Pot codo" (at 154.94 149.86 0) (effects (font (size 1.27 1.27)) hide)) (pin "1") (pin "2") (pin "3"))
 (wire (pts (xy 40.64 185.42) (xy 35.56 185.42)) (stroke (width 0) (type default)))
 (label "+3V3" (at 35.56 185.42 180) (fields_autoplaced) (effects (font (size 1.27 1.27)) (justify right bottom)))
 (wire (pts (xy 48.26 185.42) (xy 53.34 185.42)) (stroke (width 0) (type default)))
 (label "VPOT_BASE" (at 53.34 185.42 0) (fields_autoplaced) (effects (font (size 1.27 1.27)) (justify left bottom)))
 (symbol (lib_id "Device:R") (at 44.45 185.42 90) (unit 1) (in_bom yes) (on_board yes) (dnp no)
  (property "Reference" "R1" (at 44.45 182.88 90) (effects (font (size 1.27 1.27))))
  (property "Value" "3.3k" (at 44.45 187.96 90) (effects (font (size 1.27 1.27))))
  (property "Footprint" "Resistor_THT:R_Axial_DIN0207_L6.3mm_D2.5mm_P5.08mm_Vertical" (at 44.45 185.42 0) (effects (font (size 1.27 1.27)) hide))
  (property "Datasheet" "~" (at 44.45 185.42 0) (effects (font (size 1.27 1.27)) hide))
  (property "Funcion" "Limita tope de RV1 a ~2.5 V" (at 44.45 185.42 0) (effects (font (size 1.27 1.27)) hide)) (pin "1") (pin "2"))
 (wire (pts (xy 96.52 185.42) (xy 91.44 185.42)) (stroke (width 0) (type default)))
 (label "+3V3" (at 91.44 185.42 180) (fields_autoplaced) (effects (font (size 1.27 1.27)) (justify right bottom)))
 (wire (pts (xy 104.14 185.42) (xy 109.22 185.42)) (stroke (width 0) (type default)))
 (label "VPOT_HOMBRO" (at 109.22 185.42 0) (fields_autoplaced) (effects (font (size 1.27 1.27)) (justify left bottom)))
 (symbol (lib_id "Device:R") (at 100.33 185.42 90) (unit 1) (in_bom yes) (on_board yes) (dnp no)
  (property "Reference" "R2" (at 100.33 182.88 90) (effects (font (size 1.27 1.27))))
  (property "Value" "3.3k" (at 100.33 187.96 90) (effects (font (size 1.27 1.27))))
  (property "Footprint" "Resistor_THT:R_Axial_DIN0207_L6.3mm_D2.5mm_P5.08mm_Vertical" (at 100.33 185.42 0) (effects (font (size 1.27 1.27)) hide))
  (property "Datasheet" "~" (at 100.33 185.42 0) (effects (font (size 1.27 1.27)) hide))
  (property "Funcion" "Limita tope de RV2 a ~2.5 V" (at 100.33 185.42 0) (effects (font (size 1.27 1.27)) hide)) (pin "1") (pin "2"))
 (wire (pts (xy 151.13 185.42) (xy 146.05 185.42)) (stroke (width 0) (type default)))
 (label "+3V3" (at 146.05 185.42 180) (fields_autoplaced) (effects (font (size 1.27 1.27)) (justify right bottom)))
 (wire (pts (xy 158.75 185.42) (xy 163.83 185.42)) (stroke (width 0) (type default)))
 (label "VPOT_CODO" (at 163.83 185.42 0) (fields_autoplaced) (effects (font (size 1.27 1.27)) (justify left bottom)))
 (symbol (lib_id "Device:R") (at 154.94 185.42 90) (unit 1) (in_bom yes) (on_board yes) (dnp no)
  (property "Reference" "R3" (at 154.94 182.88 90) (effects (font (size 1.27 1.27))))
  (property "Value" "3.3k" (at 154.94 187.96 90) (effects (font (size 1.27 1.27))))
  (property "Footprint" "Resistor_THT:R_Axial_DIN0207_L6.3mm_D2.5mm_P5.08mm_Vertical" (at 154.94 185.42 0) (effects (font (size 1.27 1.27)) hide))
  (property "Datasheet" "~" (at 154.94 185.42 0) (effects (font (size 1.27 1.27)) hide))
  (property "Funcion" "Limita tope de RV3 a ~2.5 V" (at 154.94 185.42 0) (effects (font (size 1.27 1.27)) hide)) (pin "1") (pin "2"))
 (wire (pts (xy 210.82 160.02) (xy 205.74 160.02)) (stroke (width 0) (type default)))
 (label "+3V3" (at 205.74 160.02 180) (fields_autoplaced) (effects (font (size 1.27 1.27)) (justify right bottom)))
 (wire (pts (xy 218.44 160.02) (xy 223.52 160.02)) (stroke (width 0) (type default)))
 (label "LED_STAT_A" (at 223.52 160.02 0) (fields_autoplaced) (effects (font (size 1.27 1.27)) (justify left bottom)))
 (symbol (lib_id "Device:R") (at 214.63 160.02 90) (unit 1) (in_bom yes) (on_board yes) (dnp no)
  (property "Reference" "R4" (at 214.63 157.48 90) (effects (font (size 1.27 1.27))))
  (property "Value" "330" (at 214.63 162.56 90) (effects (font (size 1.27 1.27))))
  (property "Footprint" "Resistor_THT:R_Axial_DIN0207_L6.3mm_D2.5mm_P7.62mm_Horizontal" (at 214.63 160.02 0) (effects (font (size 1.27 1.27)) hide))
  (property "Datasheet" "~" (at 214.63 160.02 0) (effects (font (size 1.27 1.27)) hide))
  (property "Funcion" "LED estado" (at 214.63 160.02 0) (effects (font (size 1.27 1.27)) hide)) (pin "1") (pin "2"))
 (wire (pts (xy 210.82 180.34) (xy 205.74 180.34)) (stroke (width 0) (type default)))
 (label "+3V3" (at 205.74 180.34 180) (fields_autoplaced) (effects (font (size 1.27 1.27)) (justify right bottom)))
 (wire (pts (xy 218.44 180.34) (xy 223.52 180.34)) (stroke (width 0) (type default)))
 (label "LED_DIAG_A" (at 223.52 180.34 0) (fields_autoplaced) (effects (font (size 1.27 1.27)) (justify left bottom)))
 (symbol (lib_id "Device:R") (at 214.63 180.34 90) (unit 1) (in_bom yes) (on_board yes) (dnp no)
  (property "Reference" "R5" (at 214.63 177.8 90) (effects (font (size 1.27 1.27))))
  (property "Value" "330" (at 214.63 182.88 90) (effects (font (size 1.27 1.27))))
  (property "Footprint" "Resistor_THT:R_Axial_DIN0207_L6.3mm_D2.5mm_P7.62mm_Horizontal" (at 214.63 180.34 0) (effects (font (size 1.27 1.27)) hide))
  (property "Datasheet" "~" (at 214.63 180.34 0) (effects (font (size 1.27 1.27)) hide))
  (property "Funcion" "LED diagnostico" (at 214.63 180.34 0) (effects (font (size 1.27 1.27)) hide)) (pin "1") (pin "2"))
 (wire (pts (xy 210.82 199.39) (xy 205.74 199.39)) (stroke (width 0) (type default)))
 (label "+3V3" (at 205.74 199.39 180) (fields_autoplaced) (effects (font (size 1.27 1.27)) (justify right bottom)))
 (wire (pts (xy 218.44 199.39) (xy 223.52 199.39)) (stroke (width 0) (type default)))
 (label "LED_DIAG_K" (at 223.52 199.39 0) (fields_autoplaced) (effects (font (size 1.27 1.27)) (justify left bottom)))
 (symbol (lib_id "Device:R") (at 214.63 199.39 90) (unit 1) (in_bom yes) (on_board yes) (dnp no)
  (property "Reference" "R6" (at 214.63 196.85 90) (effects (font (size 1.27 1.27))))
  (property "Value" "10k" (at 214.63 201.93 90) (effects (font (size 1.27 1.27))))
  (property "Footprint" "Resistor_THT:R_Axial_DIN0207_L6.3mm_D2.5mm_P7.62mm_Horizontal" (at 214.63 199.39 0) (effects (font (size 1.27 1.27)) hide))
  (property "Datasheet" "~" (at 214.63 199.39 0) (effects (font (size 1.27 1.27)) hide))
  (property "Funcion" "Pull-up GPIO2 (strapping)" (at 214.63 199.39 0) (effects (font (size 1.27 1.27)) hide)) (pin "1") (pin "2"))
 (wire (pts (xy 264.16 160.02) (xy 259.08 160.02)) (stroke (width 0) (type default)))
 (label "LED_STAT" (at 259.08 160.02 180) (fields_autoplaced) (effects (font (size 1.27 1.27)) (justify right bottom)))
 (wire (pts (xy 271.78 160.02) (xy 276.86 160.02)) (stroke (width 0) (type default)))
 (label "LED_STAT_A" (at 276.86 160.02 0) (fields_autoplaced) (effects (font (size 1.27 1.27)) (justify left bottom)))
 (symbol (lib_id "Device:LED") (at 267.97 160.02 0) (unit 1) (in_bom yes) (on_board yes) (dnp no)
  (property "Reference" "D2" (at 267.97 152.4 0) (effects (font (size 1.27 1.27))))
  (property "Value" "LED verde" (at 267.97 167.64 0) (effects (font (size 1.27 1.27))))
  (property "Footprint" "LED_THT:LED_D3.0mm" (at 267.97 160.02 0) (effects (font (size 1.27 1.27)) hide))
  (property "Datasheet" "~" (at 267.97 160.02 0) (effects (font (size 1.27 1.27)) hide))
  (property "Funcion" "Estado (activo en bajo)" (at 267.97 160.02 0) (effects (font (size 1.27 1.27)) hide)) (pin "1") (pin "2"))
 (wire (pts (xy 264.16 180.34) (xy 259.08 180.34)) (stroke (width 0) (type default)))
 (label "LED_DIAG_K" (at 259.08 180.34 180) (fields_autoplaced) (effects (font (size 1.27 1.27)) (justify right bottom)))
 (wire (pts (xy 271.78 180.34) (xy 276.86 180.34)) (stroke (width 0) (type default)))
 (label "LED_DIAG_A" (at 276.86 180.34 0) (fields_autoplaced) (effects (font (size 1.27 1.27)) (justify left bottom)))
 (symbol (lib_id "Device:LED") (at 267.97 180.34 0) (unit 1) (in_bom yes) (on_board yes) (dnp no)
  (property "Reference" "D3" (at 267.97 172.72 0) (effects (font (size 1.27 1.27))))
  (property "Value" "LED rojo" (at 267.97 187.96 0) (effects (font (size 1.27 1.27))))
  (property "Footprint" "LED_THT:LED_D3.0mm" (at 267.97 180.34 0) (effects (font (size 1.27 1.27)) hide))
  (property "Datasheet" "~" (at 267.97 180.34 0) (effects (font (size 1.27 1.27)) hide))
  (property "Funcion" "Diagnostico" (at 267.97 180.34 0) (effects (font (size 1.27 1.27)) hide)) (pin "1") (pin "2"))
 (wire (pts (xy 340.36 167.64) (xy 345.44 167.64)) (stroke (width 0) (type default)))
 (label "GND" (at 345.44 167.64 0) (fields_autoplaced) (effects (font (size 1.27 1.27)) (justify left bottom)))
 (wire (pts (xy 330.2 170.18) (xy 325.12 170.18)) (stroke (width 0) (type default)))
 (label "SW_PINZA" (at 325.12 170.18 180) (fields_autoplaced) (effects (font (size 1.27 1.27)) (justify right bottom)))
 (no_connect (at 340.36 172.72))
 (symbol (lib_id "brazos:SW_SPDT_C1") (at 335.28 170.18 0) (unit 1) (in_bom yes) (on_board yes) (dnp no)
  (property "Reference" "SW1" (at 335.28 162.56 0) (effects (font (size 1.27 1.27))))
  (property "Value" "PINZA" (at 335.28 177.8 0) (effects (font (size 1.27 1.27))))
  (property "Footprint" "Button_Switch_THT:SW_Slide-03_Wuerth-WS-SLTV_10x2.5x6.4_P2.54mm" (at 335.28 170.18 0) (effects (font (size 1.27 1.27)) hide))
  (property "Datasheet" "~" (at 335.28 170.18 0) (effects (font (size 1.27 1.27)) hide))
  (property "Funcion" "Abrir/cerrar pinza (manual)" (at 335.28 170.18 0) (effects (font (size 1.27 1.27)) hide)) (pin "1") (pin "2") (pin "3"))
 (wire (pts (xy 340.36 193.04) (xy 345.44 193.04)) (stroke (width 0) (type default)))
 (label "GND" (at 345.44 193.04 0) (fields_autoplaced) (effects (font (size 1.27 1.27)) (justify left bottom)))
 (wire (pts (xy 330.2 195.58) (xy 325.12 195.58)) (stroke (width 0) (type default)))
 (label "SW_MODO" (at 325.12 195.58 180) (fields_autoplaced) (effects (font (size 1.27 1.27)) (justify right bottom)))
 (no_connect (at 340.36 198.12))
 (symbol (lib_id "brazos:SW_SPDT_C1") (at 335.28 195.58 0) (unit 1) (in_bom yes) (on_board yes) (dnp no)
  (property "Reference" "SW2" (at 335.28 187.96 0) (effects (font (size 1.27 1.27))))
  (property "Value" "MODO" (at 335.28 203.2 0) (effects (font (size 1.27 1.27))))
  (property "Footprint" "Button_Switch_THT:SW_Slide-03_Wuerth-WS-SLTV_10x2.5x6.4_P2.54mm" (at 335.28 195.58 0) (effects (font (size 1.27 1.27)) hide))
  (property "Datasheet" "~" (at 335.28 195.58 0) (effects (font (size 1.27 1.27)) hide))
  (property "Funcion" "Manual / App WiFi" (at 335.28 195.58 0) (effects (font (size 1.27 1.27)) hide)) (pin "1") (pin "2") (pin "3"))
 (symbol (lib_id "power:PWR_FLAG") (at 139.7 39.37 0) (unit 1) (in_bom yes) (on_board yes) (dnp no)
  (property "Reference" "#FLG01" (at 139.7 37.47 0) (effects (font (size 1.27 1.27)) hide))
  (property "Value" "PWR_FLAG" (at 139.7 35.56 0) (effects (font (size 1.27 1.27))))
  (property "Footprint" "" (at 139.7 39.37 0) (effects (font (size 1.27 1.27)) hide))
  (property "Datasheet" "~" (at 139.7 39.37 0) (effects (font (size 1.27 1.27)) hide)) (pin "1"))
 (wire (pts (xy 139.7 39.37) (xy 139.7 44.45)) (stroke (width 0) (type default)))
 (label "GND" (at 139.7 44.45 270) (fields_autoplaced) (effects (font (size 1.27 1.27)) (justify right bottom)))
 (symbol (lib_id "power:PWR_FLAG") (at 157.48 39.37 0) (unit 1) (in_bom yes) (on_board yes) (dnp no)
  (property "Reference" "#FLG02" (at 157.48 37.47 0) (effects (font (size 1.27 1.27)) hide))
  (property "Value" "PWR_FLAG" (at 157.48 35.56 0) (effects (font (size 1.27 1.27))))
  (property "Footprint" "" (at 157.48 39.37 0) (effects (font (size 1.27 1.27)) hide))
  (property "Datasheet" "~" (at 157.48 39.37 0) (effects (font (size 1.27 1.27)) hide)) (pin "1"))
 (wire (pts (xy 157.48 39.37) (xy 157.48 44.45)) (stroke (width 0) (type default)))
 (label "+5V" (at 157.48 44.45 270) (fields_autoplaced) (effects (font (size 1.27 1.27)) (justify right bottom)))
 (symbol (lib_id "power:PWR_FLAG") (at 176.53 39.37 0) (unit 1) (in_bom yes) (on_board yes) (dnp no)
  (property "Reference" "#FLG03" (at 176.53 37.47 0) (effects (font (size 1.27 1.27)) hide))
  (property "Value" "PWR_FLAG" (at 176.53 35.56 0) (effects (font (size 1.27 1.27))))
  (property "Footprint" "" (at 176.53 39.37 0) (effects (font (size 1.27 1.27)) hide))
  (property "Datasheet" "~" (at 176.53 39.37 0) (effects (font (size 1.27 1.27)) hide)) (pin "1"))
 (wire (pts (xy 176.53 39.37) (xy 176.53 44.45)) (stroke (width 0) (type default)))
 (label "VSERVO" (at 176.53 44.45 270) (fields_autoplaced) (effects (font (size 1.27 1.27)) (justify right bottom)))
 (symbol (lib_id "power:PWR_FLAG") (at 194.31 39.37 0) (unit 1) (in_bom yes) (on_board yes) (dnp no)
  (property "Reference" "#FLG04" (at 194.31 37.47 0) (effects (font (size 1.27 1.27)) hide))
  (property "Value" "PWR_FLAG" (at 194.31 35.56 0) (effects (font (size 1.27 1.27))))
  (property "Footprint" "" (at 194.31 39.37 0) (effects (font (size 1.27 1.27)) hide))
  (property "Datasheet" "~" (at 194.31 39.37 0) (effects (font (size 1.27 1.27)) hide)) (pin "1"))
 (wire (pts (xy 194.31 39.37) (xy 194.31 44.45)) (stroke (width 0) (type default)))
 (label "VLOG_IN" (at 194.31 44.45 270) (fields_autoplaced) (effects (font (size 1.27 1.27)) (justify right bottom)))
 (text "ALIMENTACION: canal 1 de la fuente -> J1 (5 V logica, pasa por D1). Canal 2 -> J2 (5-6 V servos). GND comun en la placa." (at 30 25 0) (effects (font (size 1.6 1.6)) (justify left top)))
 (text "No conectar USB y J1 al mismo tiempo sin D1 (D1 evita retroalimentar la fuente)." (at 30 30 0) (effects (font (size 1.3 1.3)) (justify left top)))
 (text "Orden fisico de pines del Super Mini = HIPOTESIS (ver LEEME). Verificar serigrafia del modulo." (at 175 122 0) (effects (font (size 1.3 1.3)) (justify left top)))
 (text "Pots 10k: R1-R3 (3.3k) limitan el tope a ~2.5 V, rango util del ADC del C3 con atenuacion de 12 dB." (at 30 200 0) (effects (font (size 1.3 1.3)) (justify left top)))
 (text "LEDs activos en bajo (anodo a 3V3): IO4 = 0 enciende D2, IO2 = 0 enciende D3. IO2 es pin de arranque -> R6 pull-up 10k." (at 190 212 0) (effects (font (size 1.3 1.3)) (justify left top)))
 (text "Boton DIAG = boton BOOT del propio modulo (IO9). IO8 queda libre (sin conector en v3)." (at 300 235 0) (effects (font (size 1.3 1.3)) (justify left top)))
 (text "SW2 = MODO (IO20), SW1 = PINZA (IO21). Comun a GPIO con pull-up interno, otra posicion a GND." (at 300 152 0) (effects (font (size 1.3 1.3)) (justify left top)))
 (text "Servos SG90: pin 1 GND (cafe), 2 V+ (rojo), 3 senal (naranja)." (at 300 28 0) (effects (font (size 1.3 1.3)) (justify left top)))

 (sheet_instances (path "" (page "1"))))
